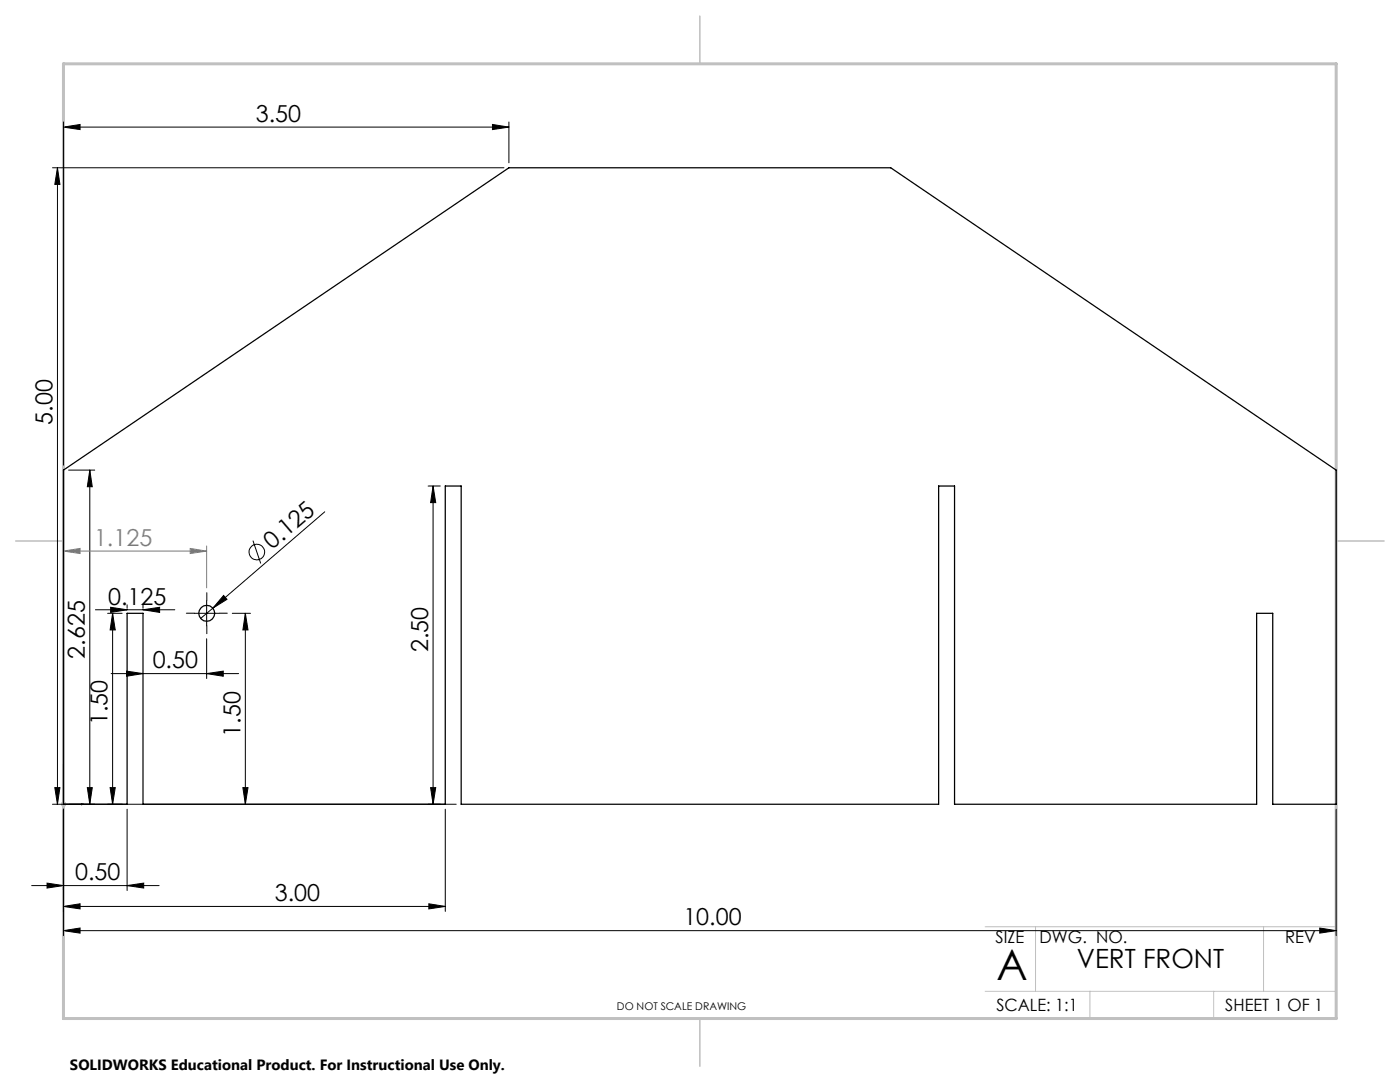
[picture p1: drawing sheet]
<svg xmlns="http://www.w3.org/2000/svg" width="279mm" height="216mm" viewBox="0 0 279 216" stroke-linecap="round" stroke-linejoin="round" font-family="sans-serif">
<g fill="none" stroke="#000" stroke-width=".2">
<path d="M10.5 33.5h90.1M11.5 33.5l.5 3.3h-1.1zM11.5 33.5v127M12.7 25.4l3.3-.6v1.1zM12.7 24.3v68.5M12.7 25.4h88.9M98.3 24.8l3.3 .6-3.3 .5zM101.6 24.3v8.2M13.7 93.8h5.2M17.9 93.8l.5 3.3h-1zM17.9 93.8v66.7M85.4 97h2.5"/>
<path d="M86.4 97v63.5M86.4 97l.6 3.3h-1.1zM41.2 119.9v5M44.6 118.8l.7 .8-2.8 1.8zM50.5 107.9l1.5 4.5M64.8 102.1l-22.3 19.3M19.1 121.7h15.8M21.5 122.4h2.9M22.1 121.2l3.3 .5-3.3 .5zM22.2 134.4h25.4M22.5 122.4v38.1M22.5 122.4l.5 3.3h-1z"/>
<path d="M25.3 133.9l3.2 .5-3.2 .5zM25.4 120.7v.7M28.5 121.7l3.4-.5v1zM28.5 120.7v.7M38.8 122.4h4.9M41.2 134.4l3.4-.5v1zM41.2 127.5v7.9M42.5 121.4l-2.5 2M46.4 122.4h3.6M49 122.4l.5 3.3h-1zM49 122.4v38.1M10.9 157.2h1.1l-.5 3.3z"/>
<path d="M17.4 157.2h1l-.5 3.3zM22 157.2h1l-.5 3.3zM48.5 157.2h1l-.5 3.3zM85.9 157.2h1.1l-.6 3.3zM6.3 176.7h25.4M9.4 176.2l3.3 .5-3.3 .5zM10.5 160.5h80.6M12.7 161.5v25.2M25.4 176.7l3.3-.5v1zM25.4 161.5v16.2M88.9 161.5v20.4M266.7 161.5v25.2"/>
<path d="M12.7 185.7l3.3-.5v1zM12.7 180.9l3.3-.6v1.1zM12.7 185.7h254M12.7 180.9h76.2M85.6 180.3l3.3 .6-3.3 .5zM263.4 185.2l3.3 .5-3.3 .5z"/>
<circle cx="51.2" cy="110.2" r="1.55"/>
</g>
<path d="M12.7 152.5l.1 .4h-.2zM12.7 152.5v8h4M16.3 160.4l.4 .1-.4 .1z" fill="none" stroke="#00f" stroke-width=".2"/>
<path d="M12.7 110l3.3-.6v1.1zM12.7 110h28.5M38 109.4l3.2 .6-3.2 .5zM41.2 108.9v8.4M12.7 160v1M12.2 160.5h1M12.3 160.1l.8 .7M13.1 160.1l-.8 .7" fill="none" stroke="#808080" stroke-width=".2"/>
<path d="M41.3 119.9v-1.6M38.8 122.4h-1.6M41.3 124.9v1.5M43.8 122.4h1.6" fill="none" stroke="#000" stroke-width=".2" stroke-dasharray="15.2 1.3 1.3 1.3"/>
<path d="M266.7 153.3v49.9h-240M196.6 184.9h70.1M196.6 197.8h70.1M206.7 184.9v12.9M217.5 197.8v5.4M242.2 197.8v5.4M252.2 184.9v12.9" fill="none" stroke="#c0c0c0" stroke-width=".2"/>
<path d="M139.7 3.2v9.5M3.1 107.9h9.6M266.7 107.9h9.5M139.7 203.2v9.6" fill="none" stroke="#c0c0c0" stroke-width=".3"/>
<path d="M12.7 12.7h254v190.5h-254z" fill="none" stroke="#c0c0c0" stroke-width=".6"/>
<path d="M16.3 160.4l.4 .1-.4 .1zM12.7 152.5l.1 .4h-.2z" fill="#00f"/>
<g fill="#000">
<path d="M44.6 118.8l.7 .8-2.8 1.8z"/>
<path d="M98.3 24.8l3.3 .6-3.3 .5zM12.7 25.4l3.3-.6v1.1z"/>
<path d="M17.9 93.8l.5 3.3h-1zM17.4 157.2h1l-.5 3.3zM49 122.4l.5 3.3h-1zM48.5 157.2h1l-.5 3.3z"/>
<path d="M22.1 121.2l3.3 .5-3.3 .5zM28.5 121.7l3.4-.5v1z"/>
<path d="M41.2 134.4l3.4-.5v1zM25.3 133.9l3.2 .5-3.2 .5z"/>
<path d="M22 157.2h1l-.5 3.3zM22.5 122.4l.5 3.3h-1zM10.9 157.2h1.1l-.5 3.3zM11.5 33.5l.5 3.3h-1.1zM85.9 157.2h1.1l-.6 3.3zM86.4 97l.6 3.3h-1.1z"/>
<path d="M12.7 185.7l3.3-.5v1zM263.4 185.2l3.3 .5-3.3 .5zM9.4 176.2l3.3 .5-3.3 .5zM25.4 176.7l3.3-.5v1zM12.7 180.9l3.3-.6v1.1zM85.6 180.3l3.3 .6-3.3 .5z"/>
</g>
<path d="M38 109.4l3.2 .6-3.2 .5zM12.7 110l3.3-.6v1.1z" fill="#808080"/>
<g fill="none" stroke="#000" stroke-width=".25">
<path d="M12.7 93.8l88.9-60.3h76.2l88.9 60.3v66.7h-12.7v-38.1h-3.2v38.1h-60.3v-63.5h-3.2v63.5h-95.3v-63.5h-3.1v63.5h-60.4v-38.1h-3.1v38.1h-12.7z"/>
<circle cx="41.3" cy="122.4" r="1.6"/>
</g>
<text font-size="8.5" x="198.9" y="195.5">A</text>
<text font-size="5.3" x="214.9" y="193.2">VERT FRONT</text>
<g font-size="4.7">
<text x="51" y="24.3">3.50</text>
<text x="10.5" y="84.7" transform="rotate(-90 10.5 84.7)">5.00</text>
<text x="54.3" y="109.8" transform="rotate(-41 54.3 109.8)">0.125</text>
<text x="21.6" y="120.6">0.125</text>
<text x="16.9" y="131.4" transform="rotate(-90 16.9 131.4)">2.625</text>
<text x="85.4" y="130.1" transform="rotate(-90 85.4 130.1)">2.50</text>
<text x="30.5" y="133.4">0.50</text>
<text x="21.5" y="144.7" transform="rotate(-90 21.5 144.7)">1.50</text>
<text x="48" y="147" transform="rotate(-90 48 147)">1.50</text>
<text x="15" y="175.7">0.50</text>
<text x="54.9" y="179.8">3.00</text>
<text x="136.4" y="184.7">10.00</text>
</g>
<text font-size="4.7" fill="#808080" x="18.8" y="108.9">1.125</text>
<g font-size="3.4">
<text x="198.7" y="188.1">SIZE</text>
<text x="207.5" y="188.1">DWG. NO.</text>
<text x="256.5" y="188.2">REV</text>
<text x="198.8" y="201.7">SCALE: 1:1</text>
<text x="244.5" y="201.7">SHEET 1 OF 1</text>
</g>
<text font-size="3" x="14" y="213.5">SOLIDWORKS Educational Product. For Instructional Use Only.</text>
<text font-size="2.1" x="123.1" y="201.6">DO NOT SCALE DRAWING</text>
</svg>
